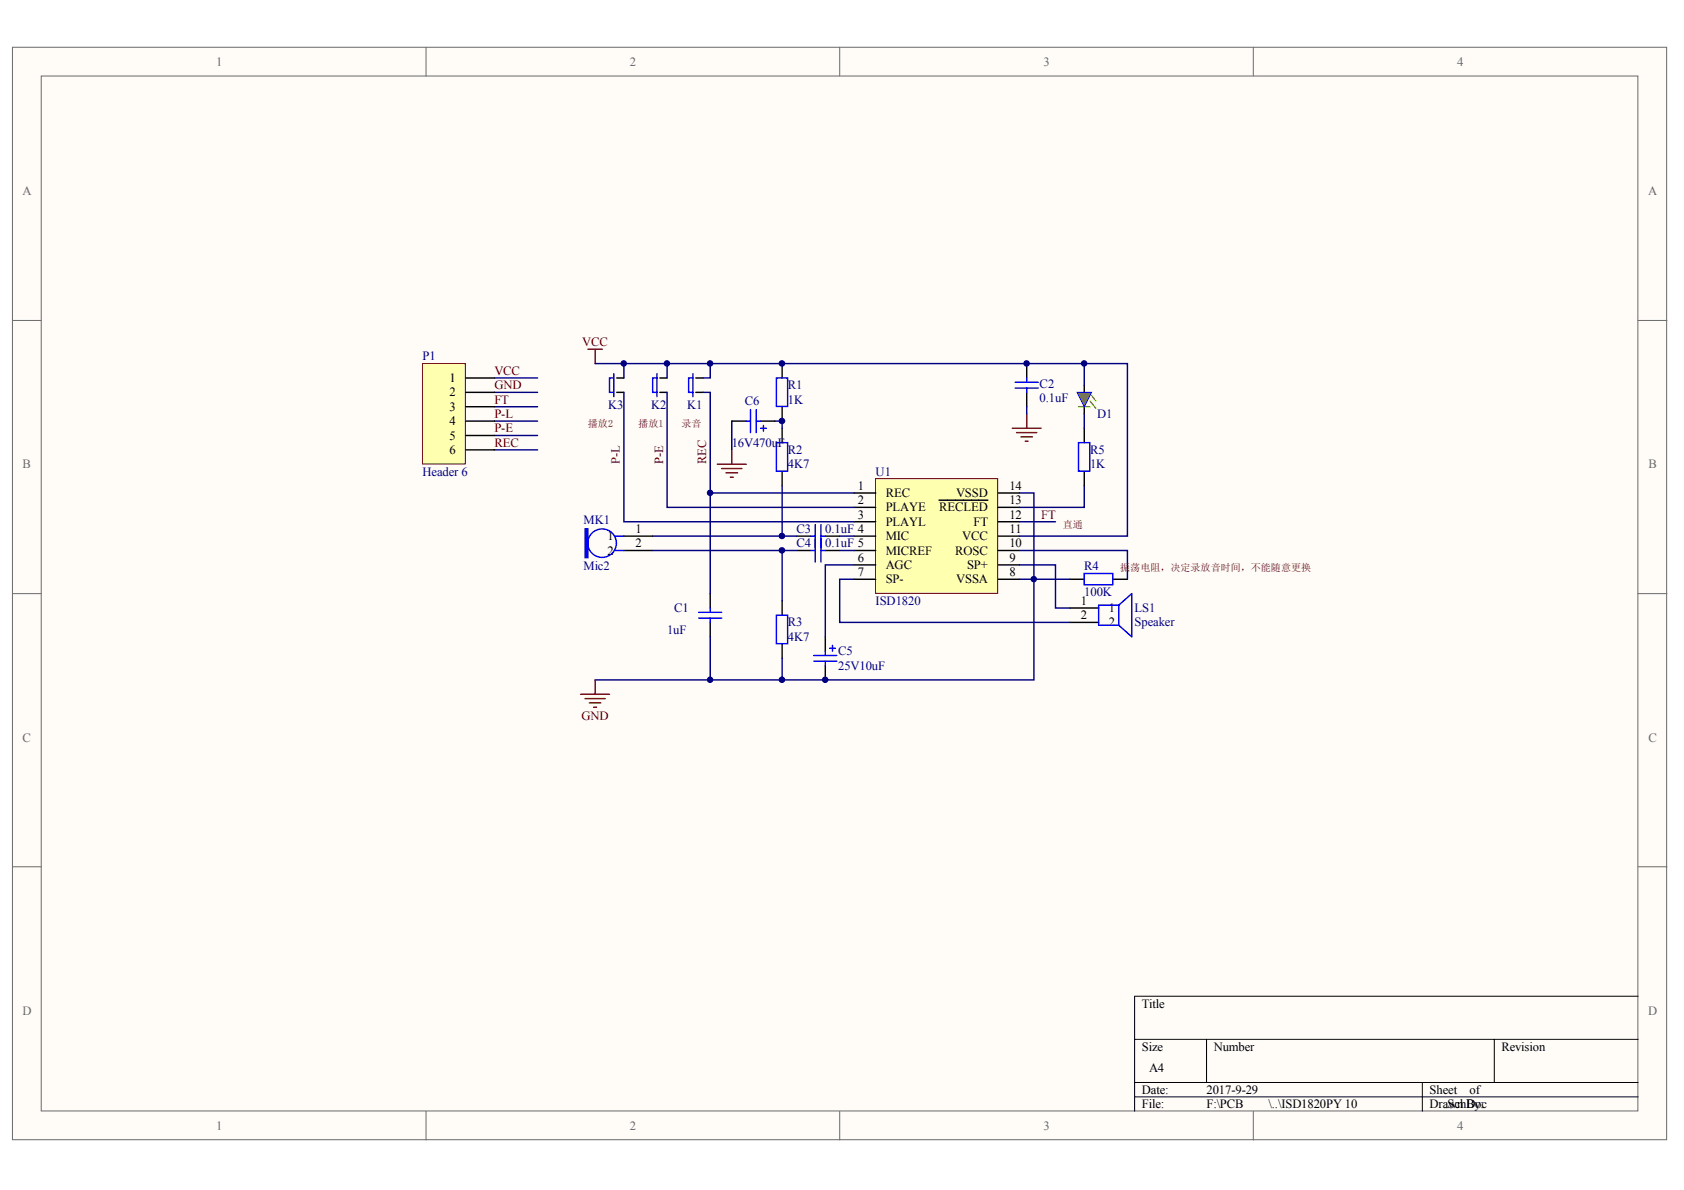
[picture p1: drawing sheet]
<svg xmlns="http://www.w3.org/2000/svg" width="297mm" height="210mm" viewBox="0 0 297 210" stroke-linecap="round" stroke-linejoin="round" font-family="sans-serif">
<g fill="#fffcf8" stroke="#696969" stroke-width=".18">
<path d="M2.2 8.3h291.8v192.7h-291.8z"/>
<path d="M7.3 13.4h281.6v182.6h-281.6z"/>
</g>
<path d="M75.2 8.3v5.1M148.1 8.3v5.1M221.1 8.3v5.1M2.2 56.5h5.1M289 56.5h5M2.2 104.7h5.1M289 104.7h5M2.2 152.9h5.1M289 152.9h5M75.2 196v5.1M148.1 196v5.1M221.1 196v5.1" fill="none" stroke="#696969" stroke-width=".18"/>
<path d="M289 175.7h-88.9v20.3M200.1 183.3h88.9M200.1 190.9h88.9M200.1 193.5h88.9M212.8 183.3v7.6M250.9 190.9v5.1M263.6 183.3v7.6" fill="none" stroke="#000" stroke-width=".18"/>
<path d="M154.4 84.4h21.6v20.3h-21.6z" fill="#ffffb0" stroke="#800000" stroke-width=".18"/>
<g fill="none" stroke="#000" stroke-width=".25">
<path d="M108.8 69.2h1.2M108.8 66.7h1.2M116.4 69.2h1.3M116.4 66.7h1.3M122.7 69.2h1.3M122.7 66.7h1.3M138 64.1v2.6M138 71.7v2.6M138 75.5v2.6M181.1 64.1v2.6M181.1 69.2v2.5M191.3 67.9v1.3"/>
<path d="M191.3 71.7v1.3M191.3 75.5v2.6M110 94.6h5.1M110 97.1h5.1M138 83.2v2.5M140.5 94.6h2.5M140.5 97.1h2.5M145.6 94.6h2.5M145.6 97.1h2.5M150.6 87h3.9M150.6 89.5h3.9M150.6 92h3.9"/>
<path d="M150.6 94.6h3.9M150.6 97.1h3.9M150.6 99.6h3.9M165.6 88.2h8.6M176 87h3.8M176 89.5h3.8M176 92h3.8M176 94.6h3.8M176 97.1h3.8M176 99.6h3.8M191.3 83.2v2.5M125.3 104.7v2.5"/>
<path d="M125.3 109.8v2.5M138 106v2.5M138 113.6v2.5M145.6 112.3v2.6M145.6 117.4v2.5M150.6 102.2h3.9M176 102.2h3.8M188.7 102.2h2.6M188.7 107.2h5.1M188.7 109.8h5.1M196.3 102.2h2.6"/>
</g>
<path d="M103.7 61.6h2.5M105 61.6v2.5M129.1 79.3v2.6M126.5 81.9h5.1M127.3 82.6h3.6M128.1 83.4h2M128.8 84.2h.5" fill="none" stroke="#800000" stroke-width=".25"/>
<g fill="none" stroke="#00f" stroke-width=".25">
<path d="M108.3 66.7h-.8v2.5h.8M108.3 65.9v4.1M115.9 66.7h-.8v2.5h.8M115.9 65.9v4.1M122.2 66.7h-.7v2.5h.7M122.2 65.9v4.1M136.9 78.1h2v5h-2zM136.9 66.7h2v5h-2zM179.1 68.4h4M179.1 67.4h4M181.1 66.7v.7M181.1 68.4v.8"/>
<path d="M190.2 78.1h2v5h-2zM108.5 94.6h1.5M108.5 97.1h1.5M143 94.6h.8M143 97.1h.8M143.8 92.5v6.6M144.8 92.5v6.6M144.8 94.6h.8M144.8 97.1h.8M123.2 108h4.1M123.2 109h4.1M125.3 107.2v.8"/>
<path d="M125.3 109v.8M136.9 108.5h2v5h-2zM143.5 115.6h4.1M143.5 116.6h4.1M145.6 114.9v.7M145.6 116.6v.8M146.3 114.3h1.1M146.8 113.8v1.1M191.2 101.2h5.1v1.9h-5.1zM197.3 106.7l2.3-2v7.6l-2.3-2M197.3 106.7v3.6M197.3 106.7h-3.5v3.6h3.5"/>
<circle cx="106.2" cy="95.8" r="2.52"/>
</g>
<g fill="none" stroke="#000080" stroke-width=".25">
<path d="M105 64.1h93.9v30.5h-19.1M110 69.2v22.8h40.6M110 64.1v2.6M117.7 69.2v20.3h32.9M117.7 64.1v2.6M125.3 64.1v2.6h-1.3M136.7 74.3h1.3v1.2M115.1 97.1h25.4M138 85.7v8.9h-22.9M138 94.6h2.5M138 97.1v8.9M148.1 94.6h2.5"/>
<path d="M148.1 97.1h2.5M150.6 99.6h-5v12.7M179.8 99.6h6.4v7.6h2.5M179.8 87h2.6v15.2h-2.6M179.8 97.1h19.1v5.1M179.8 92h6.4M191.3 85.7v3.8h-11.5M150.6 102.2h-2.5v7.6h40.6M188.7 102.2h-6.3v17.7h-77.4"/>
</g>
<path d="M103.2 93.3h.5v5.1h-.5z" fill-rule="evenodd" fill="#00f" stroke="#00f" stroke-width=".25"/>
<path d="M190.2 71.7h2.1M192.3 70.7l1 1.3M192.5 69.7l.8 1" fill="none" stroke="#0f0" stroke-width=".25"/>
<path d="M190 69.2h2.5l-1.2 2.5z" fill="#0f0" stroke="#00f" stroke-width=".18"/>
<g fill="none" stroke="#000080" stroke-width=".25">
<path d="M87.2 66.7h7.6M87.2 69.2h7.6M87.2 71.7h7.6M87.2 74.3h7.6M87.2 76.8h7.6M87.2 79.3h7.6M124 69.2h1.3v35.5M129.1 74.3v5M181.1 71.7v1.3M191.3 64.1v3.8M191.3 73v2.5M125.3 87h25.3"/>
<path d="M125.3 112.3v7.6M138 116.1v3.8"/>
</g>
<path d="M178.6 75.5h5M179.3 76.3h3.6M180.1 77.1h2M180.8 77.8h.6M181.1 73v2.5M105 119.9v2.6M102.4 122.5h5.1M103.2 123.2h3.5M104 124h2M104.7 124.7h.5" fill="none" stroke="#800000" stroke-width=".25"/>
<path d="M129.1 74.3h2.5M134.2 74.3h2.5" fill="none" stroke="#000" stroke-width=".25"/>
<path d="M131.6 74.3h.8M132.4 72.2v4.1M133.4 72.2v4.1M133.4 74.3h.8M134.2 75.5h1M134.7 75v1.1" fill="none" stroke="#00f" stroke-width=".25"/>
<path d="M74.5 64.1h7.6v17.7h-7.6z" fill="#ffffb0" stroke="#800000" stroke-width=".18"/>
<path d="M82.1 66.7h5.1M82.1 69.2h5.1M82.1 71.7h5.1M82.1 74.3h5.1M82.1 76.8h5.1M82.1 79.3h5.1" fill="none" stroke="#000" stroke-width=".25"/>
<g fill="#000080" stroke="#000080" stroke-width=".18">
<circle cx="110" cy="64.1" r=".48"/>
<circle cx="117.6" cy="64.1" r=".48"/>
<circle cx="125.2" cy="119.9" r=".48"/>
<circle cx="125.2" cy="86.9" r=".48"/>
<circle cx="125.2" cy="64.1" r=".48"/>
<circle cx="137.9" cy="119.9" r=".49"/>
<circle cx="137.9" cy="97.1" r=".49"/>
<circle cx="137.9" cy="94.5" r=".49"/>
<circle cx="137.9" cy="74.3" r=".49"/>
<circle cx="137.9" cy="64.1" r=".49"/>
<circle cx="145.5" cy="119.9" r=".48"/>
<circle cx="181.1" cy="64.1" r=".48"/>
<circle cx="182.3" cy="102.1" r=".48"/>
<circle cx="191.2" cy="64.1" r=".48"/>
</g>
<g font-size="2.2" fill="#696969">
<text x="38.2" y="11.6">1</text>
<text x="111.1" y="11.6">2</text>
<text x="184.1" y="11.6">3</text>
<text x="257" y="11.6">4</text>
<text x="3.9" y="34.4">A</text>
<text x="290.7" y="34.4">A</text>
<text x="4" y="82.6">B</text>
<text x="290.8" y="82.6">B</text>
<text x="4" y="130.8">C</text>
<text x="290.8" y="130.8">C</text>
<text x="3.9" y="179">D</text>
<text x="290.7" y="179">D</text>
<text x="38.2" y="199.3">1</text>
<text x="111.1" y="199.3">2</text>
<text x="184.1" y="199.3">3</text>
<text x="257" y="199.3">4</text>
</g>
<g font-size="2.2" fill="#000080">
<text x="74.5" y="63.6">P1</text>
<text x="131.4" y="71.4">C6</text>
<text x="139" y="71.2">1K</text>
<text x="139" y="68.7">R1</text>
<text x="183.4" y="70.9">0.1uF</text>
<text x="183.4" y="68.4">C2</text>
<text x="107.3" y="72.2">K3</text>
<text x="114.9" y="72.2">K2</text>
<text x="121.2" y="72.2">K1</text>
<text x="193.5" y="73.7">D1</text>
<text x="74.5" y="83.9">Header 6</text>
<text x="129.1" y="78.8">16V470u</text>
<text x="137.2" y="78.8">F</text>
<text x="139" y="82.6">4K7</text>
<text x="139" y="80.1">R2</text>
<text x="154.5" y="83.9">U1</text>
<text x="192.3" y="82.6">1K</text>
<text x="192.3" y="80.1">R5</text>
<text x="102.9" y="92.5">MK1</text>
<text x="140.5" y="94">C3</text>
<text x="145.6" y="94">0.1uF 4</text>
<text x="102.9" y="100.6">Mic2</text>
<text x="140.5" y="96.6">C4</text>
<text x="145.6" y="96.6">0.1uF 5</text>
<text x="191.3" y="100.6">R4</text>
<text x="118.9" y="108">C1</text>
<text x="154.5" y="106.7">ISD1820</text>
<text x="191.3" y="105.2">100K</text>
<text x="200.1" y="108">LS1</text>
<text x="117.7" y="111.8">1uF</text>
<text x="139" y="113">4K7</text>
<text x="139" y="110.5">R3</text>
<text x="200.1" y="110.5">Speaker</text>
<text x="147.9" y="118.1">25V10uF</text>
<text x="147.9" y="115.6">C5</text>
</g>
<g font-size="2.2" fill="#800000">
<text x="102.7" y="61">VCC</text>
<text x="87.2" y="66.1">VCC</text>
<text x="87.2" y="68.7">GND</text>
<text x="87.2" y="71.2">FT</text>
<text x="87.2" y="73.7">P-L</text>
<text x="87.2" y="76.3">P-E</text>
<text x="87.2" y="78.8">REC</text>
<text x="109.3" y="81.9" transform="rotate(-90 109.3 81.9)">P-L</text>
<text x="117" y="81.9" transform="rotate(-90 117 81.9)">P-E</text>
<text x="124.6" y="81.9" transform="rotate(-90 124.6 81.9)">REC</text>
<text x="183.6" y="91.5">FT</text>
<text x="102.6" y="127">GND</text>
</g>
<g font-size="2.2">
<text x="79.3" y="67.4">1</text>
<text x="79.3" y="69.9">2</text>
<text x="79.3" y="72.5">3</text>
<text x="79.3" y="75">4</text>
<text x="79.3" y="77.5">5</text>
<text x="79.3" y="80.1">6</text>
<text x="151.3" y="86.4">1</text>
<text x="151.3" y="88.9">2</text>
<text x="156.2" y="87.7">REC</text>
<text x="168.6" y="87.7">VSSD</text>
<text x="178.1" y="88.9">13</text>
<text x="178.1" y="86.4">14</text>
<text x="107.2" y="95.3">1</text>
<text x="112.1" y="94">1</text>
<text x="151.3" y="91.5">3</text>
<text x="156.2" y="90.2">PLAYE</text>
<text x="156.2" y="92.8">PLAYL</text>
<text x="156.2" y="95.3">MIC</text>
<text x="165.6" y="90.2">RECLED</text>
<text x="169.7" y="95.3">VCC</text>
<text x="171.7" y="92.8">FT</text>
<text x="178.1" y="94">11</text>
<text x="178.1" y="91.5">12</text>
<text x="107.2" y="97.8">2</text>
<text x="112.1" y="96.6">2</text>
<text x="151.3" y="99.1">6</text>
<text x="151.3" y="101.6">7</text>
<text x="156.2" y="97.8">MICREF</text>
<text x="156.2" y="100.4">AGC</text>
<text x="168.5" y="97.8">ROSC</text>
<text x="170.6" y="100.4">SP+</text>
<text x="178.1" y="101.6">8</text>
<text x="178.1" y="99.1">9</text>
<text x="178.1" y="96.6">10</text>
<text x="156.2" y="102.9">SP-</text>
<text x="168.7" y="102.9">VSSA</text>
<text x="190.7" y="106.7">1</text>
<text x="195.6" y="108">1</text>
<text x="190.7" y="109.2">2</text>
<text x="195.6" y="110.5">2</text>
<text x="201.4" y="177.7">Title</text>
<text x="201.4" y="185.3">Size</text>
<text x="214.1" y="185.3">Number</text>
<text x="264.8" y="185.3">Revision</text>
<text x="202.7" y="189.1">A4</text>
<text x="201.4" y="192.9">Date:</text>
<text x="201.4" y="195.5">File:</text>
<text x="212.8" y="192.9">2017-9-29</text>
<text x="212.8" y="195.5">F:\PCB</text>
<text x="223.8" y="195.5">\..\ISD1820PY 10</text>
<text x="252.2" y="192.9">Sheet</text>
<text x="252.2" y="195.5">Dra.SchBy:</text>
<text x="255.5" y="195.5">wn Doc</text>
<text x="259.2" y="192.9">of</text>
</g>
<g font-size="1.8" fill="#800000">
<text x="103.7" y="75.3">播放2</text>
<text x="112.6" y="75.3">播放1</text>
<text x="120.2" y="75.3">录音</text>
<text x="187.4" y="93">直通</text>
<text x="197.6" y="100.7">振荡电阻，决定录放音时间，不能随意更换</text>
</g>
</svg>
